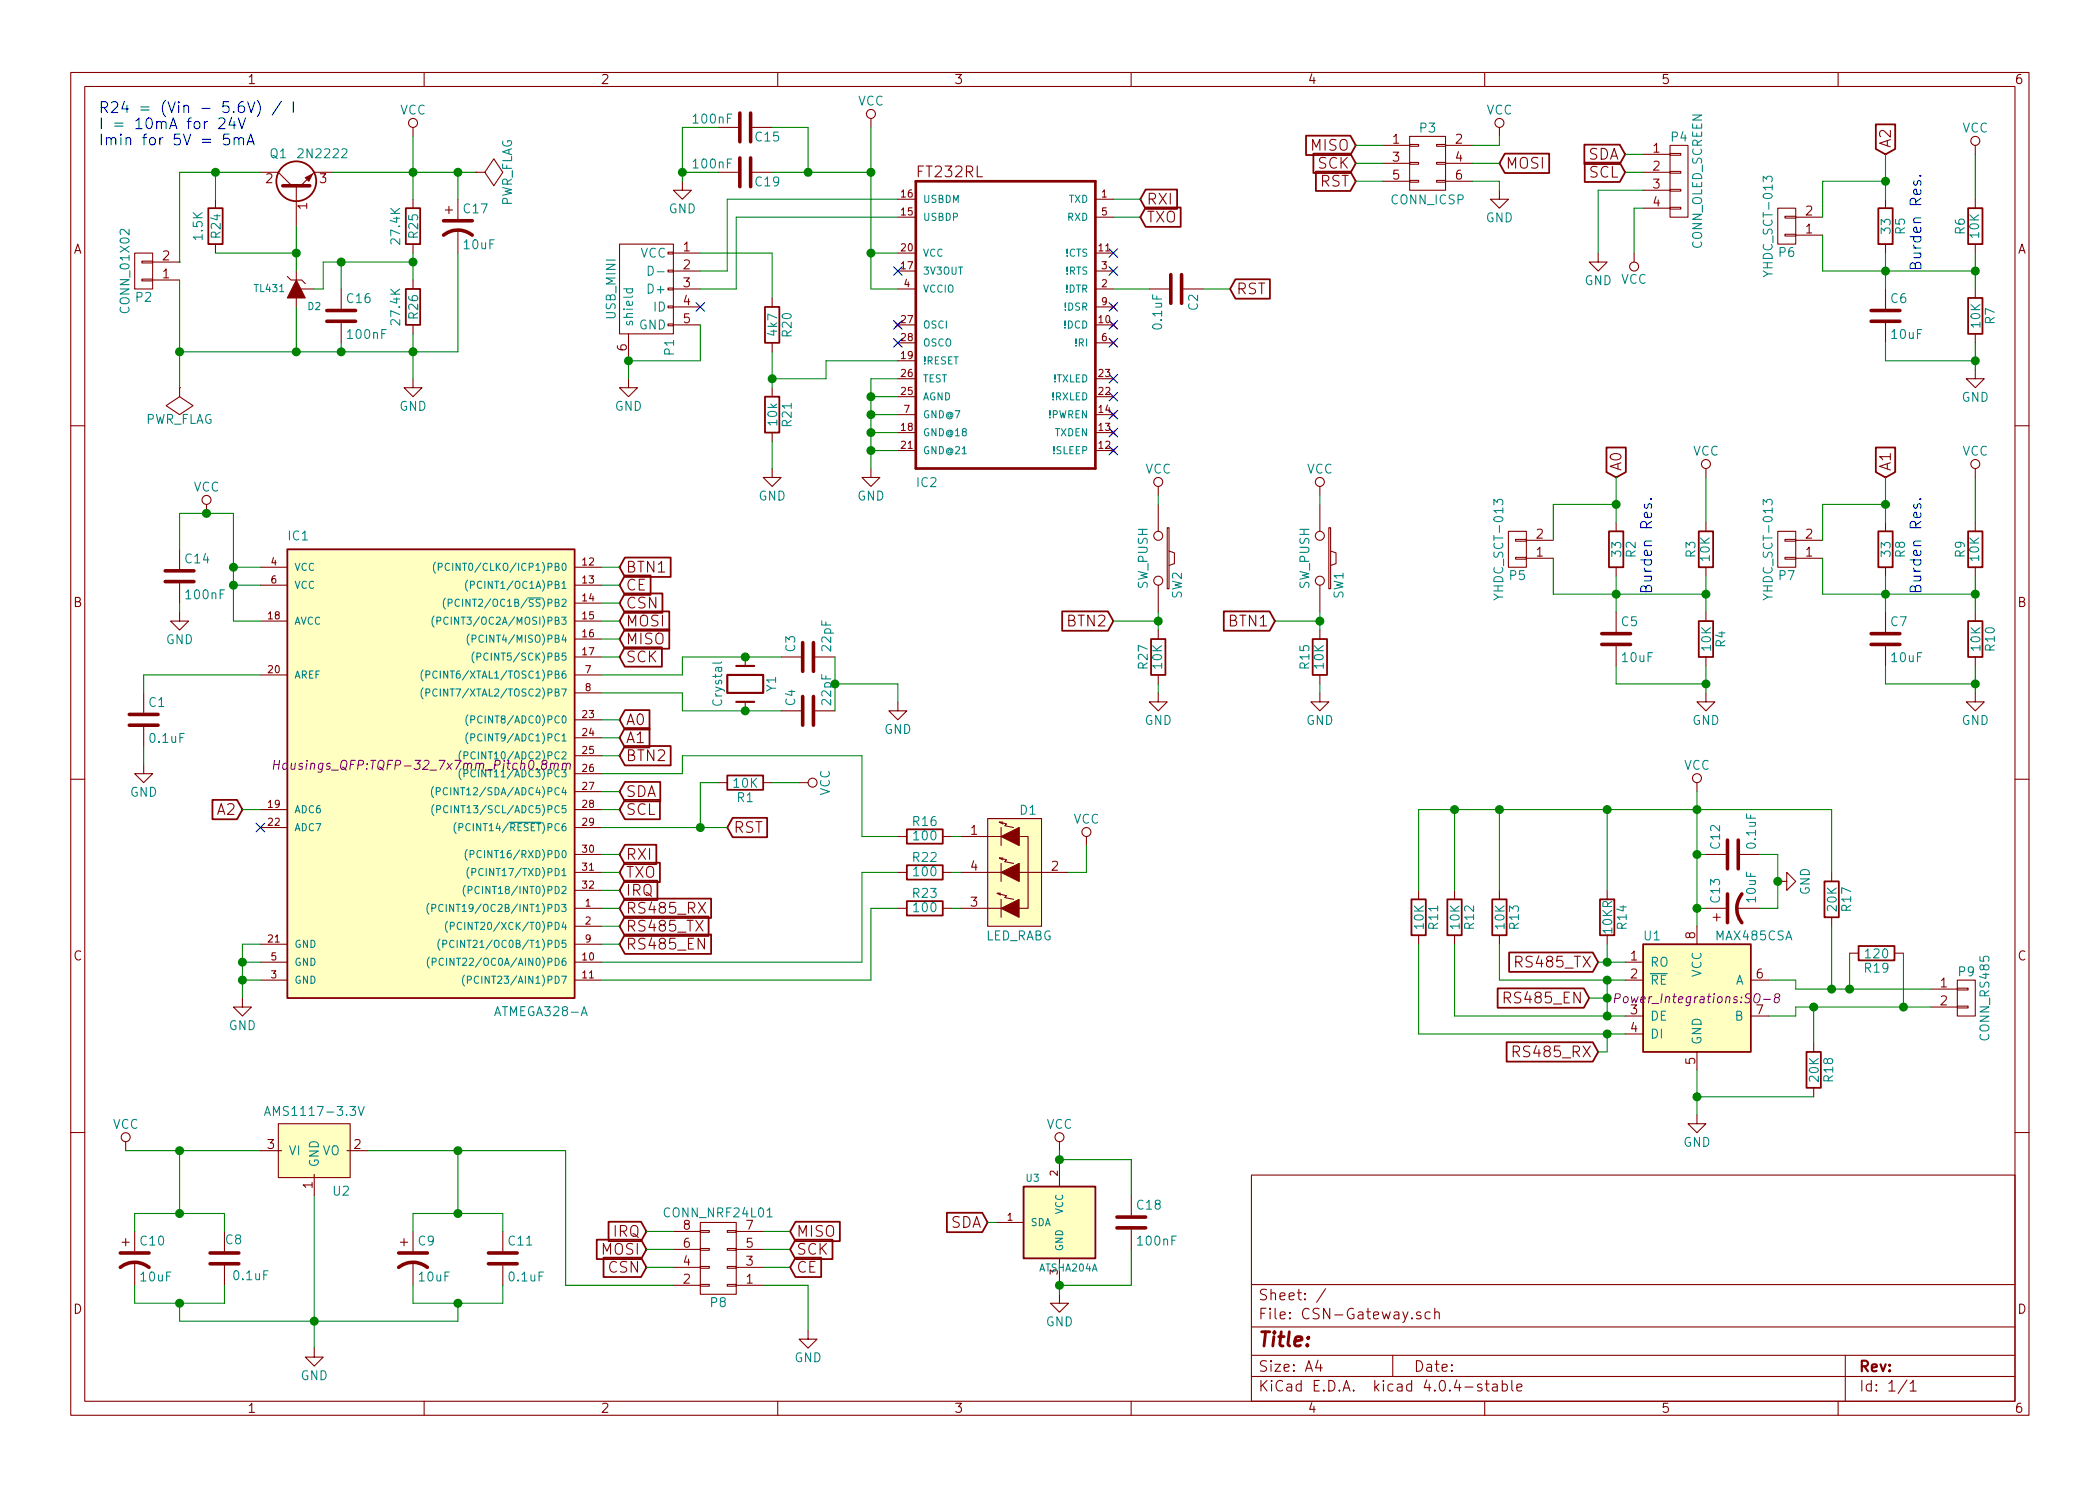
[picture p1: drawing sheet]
EESchema Schematic File Version 2
LIBS:power
LIBS:device
LIBS:transistors
LIBS:conn
LIBS:linear
LIBS:regul
LIBS:74xx
LIBS:cmos4000
LIBS:adc-dac
LIBS:memory
LIBS:xilinx
LIBS:microcontrollers
LIBS:dsp
LIBS:microchip
LIBS:analog_switches
LIBS:motorola
LIBS:texas
LIBS:intel
LIBS:audio
LIBS:interface
LIBS:digital-audio
LIBS:philips
LIBS:display
LIBS:cypress
LIBS:siliconi
LIBS:opto
LIBS:atmel
LIBS:contrib
LIBS:valves
LIBS:AMS1117-3.3
LIBS:FT232RL
LIBS:w_analog
LIBS:mysensors_arduino
LIBS:mysensors_connectors
LIBS:mysensors_logic
LIBS:mysensors_mcu
LIBS:mysensors_memories
LIBS:mysensors_network
LIBS:mysensors_radios
LIBS:mysensors_regulators
LIBS:mysensors_security
LIBS:mysensors_sensors
LIBS:CSN-Gateway-cache
EELAYER 25 0
EELAYER END
$Descr A4 11693 8268
encoding utf-8
Sheet 1 1
Title ""
Date ""
Rev ""
Comp ""
Comment1 ""
Comment2 ""
Comment3 ""
Comment4 ""
$EndDescr
$Comp
L ATMEGA328-A IC1
U 1 1
P 2350 4250
F 0 "IC1" H 1600 5500 50  0000 L BNN
F 1 "ATMEGA328-A" H 2750 2850 50  0000 L BNN
F 2 "Housings_QFP:TQFP-32_7x7mm_Pitch0.8mm" H 2350 4250 50  0000 C CIN
F 3 "" H 2350 4250 50  0000 C CNN
	1    2350 4250
	1    0    0    -1  
$EndComp
$Comp
L GND #PWR01
U 1 1
P 1350 5550
F 0 "#PWR01" H 1350 5300 50  0001 C CNN
F 1 "GND" H 1350 5400 50  0000 C CNN
F 2 "" H 1350 5550 50  0000 C CNN
F 3 "" H 1350 5550 50  0000 C CNN
	1    1350 5550
	1    0    0    -1  
$EndComp
$Comp
L C C1
U 1 1
P 800 4000
F 0 "C1" H 825 4100 50  0000 L CNN
F 1 "0.1uF" H 825 3900 50  0000 L CNN
F 2 "Capacitors_SMD:C_1206_HandSoldering" H 838 3850 50  0001 C CNN
F 3 "" H 800 4000 50  0000 C CNN
	1    800  4000
	1    0    0    -1  
$EndComp
$Comp
L GND #PWR02
U 1 1
P 5000 3900
F 0 "#PWR02" H 5000 3650 50  0001 C CNN
F 1 "GND" H 5000 3750 50  0000 C CNN
F 2 "" H 5000 3900 50  0000 C CNN
F 3 "" H 5000 3900 50  0000 C CNN
	1    5000 3900
	1    0    0    -1  
$EndComp
$Comp
L Crystal Y1
U 1 1
P 4150 3800
F 0 "Y1" H 4150 3950 50  0000 C CNN
F 1 "Crystal" H 4150 3650 50  0000 C CNN
F 2 "" H 4150 3800 50  0001 C CNN
F 3 "" H 4150 3800 50  0000 C CNN
	1    4150 3800
	0    1    1    0   
$EndComp
$Comp
L C C4
U 1 1
P 4500 3950
F 0 "C4" H 4525 4050 50  0000 L CNN
F 1 "22pF" H 4525 3850 50  0000 L CNN
F 2 "Capacitors_SMD:C_1206_HandSoldering" H 4538 3800 50  0001 C CNN
F 3 "" H 4500 3950 50  0000 C CNN
	1    4500 3950
	0    -1   -1   0   
$EndComp
$Comp
L C C3
U 1 1
P 4500 3650
F 0 "C3" H 4525 3750 50  0000 L CNN
F 1 "22pF" H 4525 3550 50  0000 L CNN
F 2 "Capacitors_SMD:C_1206_HandSoldering" H 4538 3500 50  0001 C CNN
F 3 "" H 4500 3650 50  0000 C CNN
	1    4500 3650
	0    -1   -1   0   
$EndComp
$Comp
L GND #PWR03
U 1 1
P 800 4250
F 0 "#PWR03" H 800 4000 50  0001 C CNN
F 1 "GND" H 800 4100 50  0000 C CNN
F 2 "" H 800 4250 50  0000 C CNN
F 3 "" H 800 4250 50  0000 C CNN
	1    800  4250
	1    0    0    -1  
$EndComp
$Comp
L VCC #PWR04
U 1 1
P 1150 2850
F 0 "#PWR04" H 1150 2700 50  0001 C CNN
F 1 "VCC" H 1150 3000 50  0000 C CNN
F 2 "" H 1150 2850 50  0000 C CNN
F 3 "" H 1150 2850 50  0000 C CNN
	1    1150 2850
	1    0    0    -1  
$EndComp
$Comp
L R R1
U 1 1
P 4150 4350
F 0 "R1" V 4230 4350 50  0000 C CNN
F 1 "10K" V 4150 4350 50  0000 C CNN
F 2 "Resistors_SMD:R_1206_HandSoldering" V 4080 4350 50  0001 C CNN
F 3 "" H 4150 4350 50  0000 C CNN
	1    4150 4350
	0    1    1    0   
$EndComp
$Comp
L VCC #PWR05
U 1 1
P 4450 4350
F 0 "#PWR05" H 4450 4200 50  0001 C CNN
F 1 "VCC" H 4450 4500 50  0000 C CNN
F 2 "" H 4450 4350 50  0000 C CNN
F 3 "" H 4450 4350 50  0000 C CNN
	1    4450 4350
	0    1    1    0   
$EndComp
Text GLabel 3450 4750 2    60   Input ~ 0
RXI
Text GLabel 3450 4850 2    60   Input ~ 0
TXO
$Comp
L PWR_FLAG #FLG06
U 1 1
P 2650 950
F 0 "#FLG06" H 2650 1045 50  0001 C CNN
F 1 "PWR_FLAG" H 2650 1130 50  0000 C CNN
F 2 "" H 2650 950 50  0000 C CNN
F 3 "" H 2650 950 50  0000 C CNN
	1    2650 950 
	0    1    1    0   
$EndComp
$Comp
L VCC #PWR07
U 1 1
P 2300 750
F 0 "#PWR07" H 2300 600 50  0001 C CNN
F 1 "VCC" H 2300 900 50  0000 C CNN
F 2 "" H 2300 750 50  0000 C CNN
F 3 "" H 2300 750 50  0000 C CNN
	1    2300 750 
	1    0    0    -1  
$EndComp
$Comp
L PWR_FLAG #FLG08
U 1 1
P 1000 2150
F 0 "#FLG08" H 1000 2245 50  0001 C CNN
F 1 "PWR_FLAG" H 1000 2330 50  0000 C CNN
F 2 "" H 1000 2150 50  0000 C CNN
F 3 "" H 1000 2150 50  0000 C CNN
	1    1000 2150
	-1   0    0    1   
$EndComp
$Comp
L GND #PWR09
U 1 1
P 2300 2100
F 0 "#PWR09" H 2300 1850 50  0001 C CNN
F 1 "GND" H 2300 1950 50  0000 C CNN
F 2 "" H 2300 2100 50  0000 C CNN
F 3 "" H 2300 2100 50  0000 C CNN
	1    2300 2100
	1    0    0    -1  
$EndComp
$Comp
L CONN_01X02 P2
U 1 1
P 800 1500
F 0 "P2" H 800 1650 50  0000 C CNN
F 1 "CONN_01X02" V 900 1500 50  0000 C CNN
F 2 "" H 800 1500 50  0001 C CNN
F 3 "" H 800 1500 50  0000 C CNN
	1    800  1500
	-1   0    0    1   
$EndComp
$Comp
L CONN_02X03 P3
U 1 1
P 7950 900
F 0 "P3" H 7950 1100 50  0000 C CNN
F 1 "CONN_ICSP" H 7950 700 50  0000 C CNN
F 2 "" H 7950 -300 50  0001 C CNN
F 3 "" H 7950 -300 50  0000 C CNN
	1    7950 900 
	1    0    0    -1  
$EndComp
Text GLabel 7550 800  0    60   Input ~ 0
MISO
Text GLabel 7550 900  0    60   Input ~ 0
SCK
Text GLabel 7550 1000 0    60   Input ~ 0
RST
Text GLabel 8350 900  2    60   Input ~ 0
MOSI
$Comp
L GND #PWR010
U 1 1
P 8350 1050
F 0 "#PWR010" H 8350 800 50  0001 C CNN
F 1 "GND" H 8350 900 50  0000 C CNN
F 2 "" H 8350 1050 50  0000 C CNN
F 3 "" H 8350 1050 50  0000 C CNN
	1    8350 1050
	1    0    0    -1  
$EndComp
$Comp
L VCC #PWR011
U 1 1
P 8350 750
F 0 "#PWR011" H 8350 600 50  0001 C CNN
F 1 "VCC" H 8350 900 50  0000 C CNN
F 2 "" H 8350 750 50  0000 C CNN
F 3 "" H 8350 750 50  0000 C CNN
	1    8350 750 
	1    0    0    -1  
$EndComp
Text GLabel 4050 4600 2    60   Input ~ 0
RST
Text GLabel 3450 3450 2    60   Input ~ 0
MOSI
Text GLabel 3450 3550 2    60   Input ~ 0
MISO
Text GLabel 3450 3650 2    60   Input ~ 0
SCK
$Comp
L CONN_01X04 P4
U 1 1
P 9350 1000
F 0 "P4" H 9350 1250 50  0000 C CNN
F 1 "CONN_OLED_SCREEN" V 9450 1000 50  0000 C CNN
F 2 "" H 9350 1000 50  0001 C CNN
F 3 "" H 9350 1000 50  0000 C CNN
	1    9350 1000
	1    0    0    -1  
$EndComp
$Comp
L GND #PWR012
U 1 1
P 8900 1400
F 0 "#PWR012" H 8900 1150 50  0001 C CNN
F 1 "GND" H 8900 1250 50  0000 C CNN
F 2 "" H 8900 1400 50  0000 C CNN
F 3 "" H 8900 1400 50  0000 C CNN
	1    8900 1400
	1    0    0    -1  
$EndComp
$Comp
L VCC #PWR013
U 1 1
P 9100 1400
F 0 "#PWR013" H 9100 1250 50  0001 C CNN
F 1 "VCC" H 9100 1550 50  0000 C CNN
F 2 "" H 9100 1400 50  0000 C CNN
F 3 "" H 9100 1400 50  0000 C CNN
	1    9100 1400
	-1   0    0    1   
$EndComp
Text GLabel 9050 950  0    60   Input ~ 0
SCL
Text GLabel 9050 850  0    60   Input ~ 0
SDA
Text GLabel 3450 4400 2    60   Input ~ 0
SDA
Text GLabel 3450 4500 2    60   Input ~ 0
SCL
Text GLabel 3450 4000 2    60   Input ~ 0
A0
Text GLabel 3450 4100 2    60   Input ~ 0
A1
NoConn ~ 1450 4600
Text GLabel 3450 4200 2    60   Input ~ 0
BTN2
$Comp
L R R3
U 1 1
P 9500 3050
F 0 "R3" V 9580 3050 50  0000 C CNN
F 1 "10K" V 9500 3050 50  0000 C CNN
F 2 "Resistors_SMD:R_1206_HandSoldering" V 9430 3050 50  0001 C CNN
F 3 "" H 9500 3050 50  0000 C CNN
	1    9500 3050
	-1   0    0    1   
$EndComp
$Comp
L R R4
U 1 1
P 9500 3550
F 0 "R4" V 9580 3550 50  0000 C CNN
F 1 "10K" V 9500 3550 50  0000 C CNN
F 2 "Resistors_SMD:R_1206_HandSoldering" V 9430 3550 50  0001 C CNN
F 3 "" H 9500 3550 50  0000 C CNN
	1    9500 3550
	1    0    0    -1  
$EndComp
$Comp
L R R2
U 1 1
P 9000 3050
F 0 "R2" V 9080 3050 50  0000 C CNN
F 1 "33" V 9000 3050 50  0000 C CNN
F 2 "Resistors_SMD:R_1206_HandSoldering" V 8930 3050 50  0001 C CNN
F 3 "" H 9000 3050 50  0000 C CNN
	1    9000 3050
	1    0    0    -1  
$EndComp
$Comp
L C C5
U 1 1
P 9000 3550
F 0 "C5" H 9025 3650 50  0000 L CNN
F 1 "10uF" H 9025 3450 50  0000 L CNN
F 2 "Capacitors_SMD:C_1206_HandSoldering" H 9038 3400 50  0001 C CNN
F 3 "" H 9000 3550 50  0000 C CNN
	1    9000 3550
	1    0    0    -1  
$EndComp
$Comp
L VCC #PWR014
U 1 1
P 9500 2650
F 0 "#PWR014" H 9500 2500 50  0001 C CNN
F 1 "VCC" H 9500 2800 50  0000 C CNN
F 2 "" H 9500 2650 50  0000 C CNN
F 3 "" H 9500 2650 50  0000 C CNN
	1    9500 2650
	1    0    0    -1  
$EndComp
$Comp
L GND #PWR015
U 1 1
P 9500 3850
F 0 "#PWR015" H 9500 3600 50  0001 C CNN
F 1 "GND" H 9500 3700 50  0000 C CNN
F 2 "" H 9500 3850 50  0000 C CNN
F 3 "" H 9500 3850 50  0000 C CNN
	1    9500 3850
	1    0    0    -1  
$EndComp
$Comp
L CONN_01X02 P5
U 1 1
P 8450 3050
F 0 "P5" H 8450 3200 50  0000 C CNN
F 1 "YHDC_SCT-013" V 8550 3050 50  0000 C CNN
F 2 "" H 8450 3050 50  0001 C CNN
F 3 "" H 8450 3050 50  0000 C CNN
	1    8450 3050
	-1   0    0    1   
$EndComp
Text GLabel 9000 2650 1    60   Input ~ 0
A0
Text Notes 9200 3300 1    60   ~ 0
Burden Res.
$Comp
L R R9
U 1 1
P 11000 3050
F 0 "R9" V 11080 3050 50  0000 C CNN
F 1 "10K" V 11000 3050 50  0000 C CNN
F 2 "Resistors_SMD:R_1206_HandSoldering" V 10930 3050 50  0001 C CNN
F 3 "" H 11000 3050 50  0000 C CNN
	1    11000 3050
	-1   0    0    1   
$EndComp
$Comp
L R R10
U 1 1
P 11000 3550
F 0 "R10" V 11080 3550 50  0000 C CNN
F 1 "10K" V 11000 3550 50  0000 C CNN
F 2 "Resistors_SMD:R_1206_HandSoldering" V 10930 3550 50  0001 C CNN
F 3 "" H 11000 3550 50  0000 C CNN
	1    11000 3550
	1    0    0    -1  
$EndComp
$Comp
L R R8
U 1 1
P 10500 3050
F 0 "R8" V 10580 3050 50  0000 C CNN
F 1 "33" V 10500 3050 50  0000 C CNN
F 2 "Resistors_SMD:R_1206_HandSoldering" V 10430 3050 50  0001 C CNN
F 3 "" H 10500 3050 50  0000 C CNN
	1    10500 3050
	1    0    0    -1  
$EndComp
$Comp
L C C7
U 1 1
P 10500 3550
F 0 "C7" H 10525 3650 50  0000 L CNN
F 1 "10uF" H 10525 3450 50  0000 L CNN
F 2 "Capacitors_SMD:C_1206_HandSoldering" H 10538 3400 50  0001 C CNN
F 3 "" H 10500 3550 50  0000 C CNN
	1    10500 3550
	1    0    0    -1  
$EndComp
$Comp
L VCC #PWR016
U 1 1
P 11000 2650
F 0 "#PWR016" H 11000 2500 50  0001 C CNN
F 1 "VCC" H 11000 2800 50  0000 C CNN
F 2 "" H 11000 2650 50  0000 C CNN
F 3 "" H 11000 2650 50  0000 C CNN
	1    11000 2650
	1    0    0    -1  
$EndComp
$Comp
L GND #PWR017
U 1 1
P 11000 3850
F 0 "#PWR017" H 11000 3600 50  0001 C CNN
F 1 "GND" H 11000 3700 50  0000 C CNN
F 2 "" H 11000 3850 50  0000 C CNN
F 3 "" H 11000 3850 50  0000 C CNN
	1    11000 3850
	1    0    0    -1  
$EndComp
$Comp
L CONN_01X02 P7
U 1 1
P 9950 3050
F 0 "P7" H 9950 3200 50  0000 C CNN
F 1 "YHDC_SCT-013" V 10050 3050 50  0000 C CNN
F 2 "" H 9950 3050 50  0001 C CNN
F 3 "" H 9950 3050 50  0000 C CNN
	1    9950 3050
	-1   0    0    1   
$EndComp
Text GLabel 10500 2650 1    60   Input ~ 0
A1
Text Notes 10700 3300 1    60   ~ 0
Burden Res.
$Comp
L R R6
U 1 1
P 11000 1250
F 0 "R6" V 11080 1250 50  0000 C CNN
F 1 "10K" V 11000 1250 50  0000 C CNN
F 2 "Resistors_SMD:R_1206_HandSoldering" V 10930 1250 50  0001 C CNN
F 3 "" H 11000 1250 50  0000 C CNN
	1    11000 1250
	-1   0    0    1   
$EndComp
$Comp
L R R7
U 1 1
P 11000 1750
F 0 "R7" V 11080 1750 50  0000 C CNN
F 1 "10K" V 11000 1750 50  0000 C CNN
F 2 "Resistors_SMD:R_1206_HandSoldering" V 10930 1750 50  0001 C CNN
F 3 "" H 11000 1750 50  0000 C CNN
	1    11000 1750
	1    0    0    -1  
$EndComp
$Comp
L R R5
U 1 1
P 10500 1250
F 0 "R5" V 10580 1250 50  0000 C CNN
F 1 "33" V 10500 1250 50  0000 C CNN
F 2 "Resistors_SMD:R_1206_HandSoldering" V 10430 1250 50  0001 C CNN
F 3 "" H 10500 1250 50  0000 C CNN
	1    10500 1250
	1    0    0    -1  
$EndComp
$Comp
L C C6
U 1 1
P 10500 1750
F 0 "C6" H 10525 1850 50  0000 L CNN
F 1 "10uF" H 10525 1650 50  0000 L CNN
F 2 "Capacitors_SMD:C_1206_HandSoldering" H 10538 1600 50  0001 C CNN
F 3 "" H 10500 1750 50  0000 C CNN
	1    10500 1750
	1    0    0    -1  
$EndComp
$Comp
L VCC #PWR018
U 1 1
P 11000 850
F 0 "#PWR018" H 11000 700 50  0001 C CNN
F 1 "VCC" H 11000 1000 50  0000 C CNN
F 2 "" H 11000 850 50  0000 C CNN
F 3 "" H 11000 850 50  0000 C CNN
	1    11000 850 
	1    0    0    -1  
$EndComp
$Comp
L GND #PWR019
U 1 1
P 11000 2050
F 0 "#PWR019" H 11000 1800 50  0001 C CNN
F 1 "GND" H 11000 1900 50  0000 C CNN
F 2 "" H 11000 2050 50  0000 C CNN
F 3 "" H 11000 2050 50  0000 C CNN
	1    11000 2050
	1    0    0    -1  
$EndComp
$Comp
L CONN_01X02 P6
U 1 1
P 9950 1250
F 0 "P6" H 9950 1400 50  0000 C CNN
F 1 "YHDC_SCT-013" V 10050 1250 50  0000 C CNN
F 2 "" H 9950 1250 50  0001 C CNN
F 3 "" H 9950 1250 50  0000 C CNN
	1    9950 1250
	-1   0    0    1   
$EndComp
Text GLabel 10500 850  1    60   Input ~ 0
A2
Text Notes 10700 1500 1    60   ~ 0
Burden Res.
$Comp
L SP3485CN U1
U 1 1
P 9450 5550
F 0 "U1" H 9150 5900 50  0000 L CNN
F 1 "MAX485CSA" H 9550 5900 50  0000 L CNN
F 2 "Power_Integrations:SO-8" H 9450 5550 50  0000 C CIN
F 3 "" H 9450 5550 50  0000 C CNN
	1    9450 5550
	1    0    0    -1  
$EndComp
$Comp
L GND #PWR020
U 1 1
P 9450 6200
F 0 "#PWR020" H 9450 5950 50  0001 C CNN
F 1 "GND" H 9450 6050 50  0000 C CNN
F 2 "" H 9450 6200 50  0000 C CNN
F 3 "" H 9450 6200 50  0000 C CNN
	1    9450 6200
	1    0    0    -1  
$EndComp
$Comp
L VCC #PWR021
U 1 1
P 9450 4400
F 0 "#PWR021" H 9450 4250 50  0001 C CNN
F 1 "VCC" H 9450 4550 50  0000 C CNN
F 2 "" H 9450 4400 50  0000 C CNN
F 3 "" H 9450 4400 50  0000 C CNN
	1    9450 4400
	1    0    0    -1  
$EndComp
$Comp
L CONN_01X02 P9
U 1 1
P 10950 5550
F 0 "P9" H 10950 5700 50  0000 C CNN
F 1 "CONN_RS485" V 11050 5550 50  0000 C CNN
F 2 "" H 10950 5550 50  0001 C CNN
F 3 "" H 10950 5550 50  0000 C CNN
	1    10950 5550
	1    0    0    -1  
$EndComp
$Comp
L R R11
U 1 1
P 7900 5100
F 0 "R11" V 7980 5100 50  0000 C CNN
F 1 "10K" V 7900 5100 50  0000 C CNN
F 2 "Resistors_SMD:R_1206_HandSoldering" V 7830 5100 50  0001 C CNN
F 3 "" H 7900 5100 50  0000 C CNN
	1    7900 5100
	1    0    0    -1  
$EndComp
$Comp
L R R12
U 1 1
P 8100 5100
F 0 "R12" V 8180 5100 50  0000 C CNN
F 1 "10K" V 8100 5100 50  0000 C CNN
F 2 "Resistors_SMD:R_1206_HandSoldering" V 8030 5100 50  0001 C CNN
F 3 "" H 8100 5100 50  0000 C CNN
	1    8100 5100
	1    0    0    -1  
$EndComp
$Comp
L R R13
U 1 1
P 8350 5100
F 0 "R13" V 8430 5100 50  0000 C CNN
F 1 "10K" V 8350 5100 50  0000 C CNN
F 2 "Resistors_SMD:R_1206_HandSoldering" V 8280 5100 50  0001 C CNN
F 3 "" H 8350 5100 50  0000 C CNN
	1    8350 5100
	1    0    0    -1  
$EndComp
$Comp
L R R14
U 1 1
P 8950 5100
F 0 "R14" V 9030 5100 50  0000 C CNN
F 1 "10KR" V 8950 5100 50  0000 C CNN
F 2 "Resistors_SMD:R_1206_HandSoldering" V 8880 5100 50  0001 C CNN
F 3 "" H 8950 5100 50  0000 C CNN
	1    8950 5100
	1    0    0    -1  
$EndComp
Text GLabel 8850 5550 0    60   Input ~ 0
RS485_EN
Text GLabel 8900 5350 0    60   Input ~ 0
RS485_TX
Text GLabel 8900 5850 0    60   Input ~ 0
RS485_RX
Text GLabel 3450 5150 2    60   Input ~ 0
RS485_TX
Text GLabel 3450 5050 2    60   Input ~ 0
RS485_RX
$Comp
L CONN_02X04 P8
U 1 1
P 4000 7000
F 0 "P8" H 4000 7250 50  0000 C CNN
F 1 "CONN_NRF24L01" H 4000 6750 50  0000 C CNN
F 2 "" H 4000 5800 50  0001 C CNN
F 3 "" H 4000 5800 50  0000 C CNN
	1    4000 7000
	-1   0    0    1   
$EndComp
$Comp
L VCC #PWR022
U 1 1
P 700 6400
F 0 "#PWR022" H 700 6250 50  0001 C CNN
F 1 "VCC" H 700 6550 50  0000 C CNN
F 2 "" H 700 6400 50  0000 C CNN
F 3 "" H 700 6400 50  0000 C CNN
	1    700  6400
	1    0    0    -1  
$EndComp
$Comp
L GND #PWR023
U 1 1
P 4500 7400
F 0 "#PWR023" H 4500 7150 50  0001 C CNN
F 1 "GND" H 4500 7250 50  0000 C CNN
F 2 "" H 4500 7400 50  0000 C CNN
F 3 "" H 4500 7400 50  0000 C CNN
	1    4500 7400
	1    0    0    -1  
$EndComp
Text GLabel 3600 6850 0    60   Input ~ 0
IRQ
Text GLabel 3600 6950 0    60   Input ~ 0
MOSI
Text GLabel 3600 7050 0    60   Input ~ 0
CSN
Text GLabel 4400 6850 2    60   Input ~ 0
MISO
Text GLabel 4400 6950 2    60   Input ~ 0
SCK
Text GLabel 4400 7050 2    60   Input ~ 0
CE
Text GLabel 3450 3350 2    60   Input ~ 0
CSN
Text GLabel 3450 3250 2    60   Input ~ 0
CE
Text GLabel 3450 4950 2    60   Input ~ 0
IRQ
Text GLabel 3450 5250 2    60   Input ~ 0
RS485_EN
$Comp
L SW_PUSH SW1
U 1 1
P 7350 3100
F 0 "SW1" H 7500 3210 50  0000 C CNN
F 1 "SW_PUSH" H 7350 3020 50  0000 C CNN
F 2 "" H 7350 3100 50  0001 C CNN
F 3 "" H 7350 3100 50  0000 C CNN
	1    7350 3100
	0    1    1    0   
$EndComp
$Comp
L GND #PWR024
U 1 1
P 7350 3850
F 0 "#PWR024" H 7350 3600 50  0001 C CNN
F 1 "GND" H 7350 3700 50  0000 C CNN
F 2 "" H 7350 3850 50  0000 C CNN
F 3 "" H 7350 3850 50  0000 C CNN
	1    7350 3850
	1    0    0    -1  
$EndComp
$Comp
L VCC #PWR025
U 1 1
P 7350 2750
F 0 "#PWR025" H 7350 2600 50  0001 C CNN
F 1 "VCC" H 7350 2900 50  0000 C CNN
F 2 "" H 7350 2750 50  0000 C CNN
F 3 "" H 7350 2750 50  0000 C CNN
	1    7350 2750
	1    0    0    -1  
$EndComp
$Comp
L R R15
U 1 1
P 7350 3650
F 0 "R15" V 7430 3650 50  0000 C CNN
F 1 "10K" V 7350 3650 50  0000 C CNN
F 2 "Resistors_SMD:R_1206_HandSoldering" V 7280 3650 50  0001 C CNN
F 3 "" H 7350 3650 50  0000 C CNN
	1    7350 3650
	-1   0    0    1   
$EndComp
$Comp
L LED_RABG D1
U 1 1
P 5650 4850
F 0 "D1" H 5725 5200 50  0000 C CNN
F 1 "LED_RABG" H 5675 4500 50  0000 C CNN
F 2 "footprints:LED-0606" H 5600 4800 50  0001 C CNN
F 3 "" H 5600 4800 50  0000 C CNN
	1    5650 4850
	1    0    0    -1  
$EndComp
$Comp
L R R16
U 1 1
P 5150 4650
F 0 "R16" V 5230 4650 50  0000 C CNN
F 1 "100" V 5150 4650 50  0000 C CNN
F 2 "Resistors_SMD:R_1206_HandSoldering" V 5080 4650 50  0001 C CNN
F 3 "" H 5150 4650 50  0000 C CNN
	1    5150 4650
	0    -1   -1   0   
$EndComp
$Comp
L VCC #PWR026
U 1 1
P 6050 4700
F 0 "#PWR026" H 6050 4550 50  0001 C CNN
F 1 "VCC" H 6050 4850 50  0000 C CNN
F 2 "" H 6050 4700 50  0000 C CNN
F 3 "" H 6050 4700 50  0000 C CNN
	1    6050 4700
	1    0    0    -1  
$EndComp
$Comp
L GND #PWR027
U 1 1
P 1750 7500
F 0 "#PWR027" H 1750 7250 50  0001 C CNN
F 1 "GND" H 1750 7350 50  0000 C CNN
F 2 "" H 1750 7500 50  0000 C CNN
F 3 "" H 1750 7500 50  0000 C CNN
	1    1750 7500
	1    0    0    -1  
$EndComp
$Comp
L C C8
U 1 1
P 1250 7000
F 0 "C8" H 1150 6900 50  0000 L CNN
F 1 "0.1uF" H 1000 7100 50  0000 L CNN
F 2 "Capacitors_SMD:C_1206_HandSoldering" H 1288 6850 50  0001 C CNN
F 3 "" H 1250 7000 50  0000 C CNN
	1    1250 7000
	-1   0    0    1   
$EndComp
$Comp
L CP1 C9
U 1 1
P 2300 7000
F 0 "C9" H 2325 7100 50  0000 L CNN
F 1 "10uF" H 2325 6900 50  0000 L CNN
F 2 "Capacitors_SMD:C_1206_HandSoldering" H 2338 6850 50  0001 C CNN
F 3 "" H 2300 7000 50  0000 C CNN
	1    2300 7000
	1    0    0    -1  
$EndComp
$Comp
L CP1 C10
U 1 1
P 750 7000
F 0 "C10" H 775 7100 50  0000 L CNN
F 1 "10uF" H 775 6900 50  0000 L CNN
F 2 "Capacitors_SMD:C_1206_HandSoldering" H 788 6850 50  0001 C CNN
F 3 "" H 750 7000 50  0000 C CNN
	1    750  7000
	1    0    0    -1  
$EndComp
$Comp
L C C11
U 1 1
P 2800 7000
F 0 "C11" H 2825 7100 50  0000 L CNN
F 1 "0.1uF" H 2825 6900 50  0000 L CNN
F 2 "Capacitors_SMD:C_1206_HandSoldering" H 2838 6850 50  0001 C CNN
F 3 "" H 2800 7000 50  0000 C CNN
	1    2800 7000
	1    0    0    -1  
$EndComp
$Comp
L R R17
U 1 1
P 10200 5000
F 0 "R17" V 10280 5000 50  0000 C CNN
F 1 "20K" V 10200 5000 50  0000 C CNN
F 2 "Resistors_SMD:R_1206_HandSoldering" V 10130 5000 50  0001 C CNN
F 3 "" H 10200 5000 50  0000 C CNN
	1    10200 5000
	1    0    0    -1  
$EndComp
$Comp
L R R18
U 1 1
P 10100 5950
F 0 "R18" V 10180 5950 50  0000 C CNN
F 1 "20K" V 10100 5950 50  0000 C CNN
F 2 "Resistors_SMD:R_1206_HandSoldering" V 10030 5950 50  0001 C CNN
F 3 "" H 10100 5950 50  0000 C CNN
	1    10100 5950
	1    0    0    -1  
$EndComp
$Comp
L R R19
U 1 1
P 10450 5300
F 0 "R19" V 10530 5300 50  0000 C CNN
F 1 "120" V 10450 5300 50  0000 C CNN
F 2 "Resistors_SMD:R_1206_HandSoldering" V 10380 5300 50  0001 C CNN
F 3 "" H 10450 5300 50  0000 C CNN
	1    10450 5300
	0    1    1    0   
$EndComp
$Comp
L C C12
U 1 1
P 9650 4750
F 0 "C12" H 9675 4850 50  0000 L CNN
F 1 "0.1uF" H 9675 4650 50  0000 L CNN
F 2 "Capacitors_SMD:C_1206_HandSoldering" H 9688 4600 50  0001 C CNN
F 3 "" H 9650 4750 50  0000 C CNN
	1    9650 4750
	0    -1   -1   0   
$EndComp
$Comp
L CP1 C13
U 1 1
P 9650 5050
F 0 "C13" H 9675 5150 50  0000 L CNN
F 1 "10uF" H 9675 4950 50  0000 L CNN
F 2 "Capacitors_SMD:C_1206_HandSoldering" H 9688 4900 50  0001 C CNN
F 3 "" H 9650 5050 50  0000 C CNN
	1    9650 5050
	0    -1   -1   0   
$EndComp
$Comp
L GND #PWR028
U 1 1
P 9900 4900
F 0 "#PWR028" H 9900 4650 50  0001 C CNN
F 1 "GND" H 9900 4750 50  0000 C CNN
F 2 "" H 9900 4900 50  0000 C CNN
F 3 "" H 9900 4900 50  0000 C CNN
	1    9900 4900
	0    -1   -1   0   
$EndComp
$Comp
L FT232RL IC2
U 1 1
P 5600 1800
F 0 "IC2" H 5100 925 50  0000 L CNN
F 1 "FT232RL" H 5600 1800 50  0001 L CNN
F 2 "Housings_SSOP:SSOP-28_5.3x10.2mm_Pitch0.65mm" H 5600 1800 50  0001 L CNN
F 3 "SSOP-28 FTDI" H 5600 1800 50  0001 L CNN
F 4 "FT232RL" H 5600 1800 50  0001 L CNN "MP"
F 5 "Good" H 5600 1800 50  0001 L CNN "Availability"
F 6 "FTDI" H 5600 1800 50  0001 L CNN "MF"
F 7 "3.63 USD" H 5600 1800 50  0001 L CNN "Price"
F 8 "Interface; USB-UART; Full Speed; SSOP28" H 5600 1800 50  0001 L CNN "Description"
	1    5600 1800
	1    0    0    -1  
$EndComp
$Comp
L GND #PWR029
U 1 1
P 3500 2100
F 0 "#PWR029" H 3500 1850 50  0001 C CNN
F 1 "GND" H 3500 1950 50  0000 C CNN
F 2 "" H 3500 2100 50  0000 C CNN
F 3 "" H 3500 2100 50  0000 C CNN
	1    3500 2100
	1    0    0    -1  
$EndComp
Text GLabel 6350 1100 2    60   Input ~ 0
RXI
Text GLabel 6350 1200 2    60   Input ~ 0
TXO
NoConn ~ 5000 1800
NoConn ~ 5000 1900
NoConn ~ 6200 2500
NoConn ~ 6200 2400
NoConn ~ 6200 2300
NoConn ~ 6200 2100
NoConn ~ 6200 2200
NoConn ~ 5000 1500
$Comp
L C C2
U 1 1
P 6550 1600
F 0 "C2" H 6575 1700 50  0000 L CNN
F 1 "0.1uF" H 6575 1500 50  0000 L CNN
F 2 "Capacitors_SMD:C_1206_HandSoldering" H 6588 1450 50  0001 C CNN
F 3 "" H 6550 1600 50  0000 C CNN
	1    6550 1600
	0    1    1    0   
$EndComp
Text GLabel 6850 1600 2    60   Input ~ 0
RST
$Comp
L GND #PWR030
U 1 1
P 4850 2600
F 0 "#PWR030" H 4850 2350 50  0001 C CNN
F 1 "GND" H 4850 2450 50  0000 C CNN
F 2 "" H 4850 2600 50  0000 C CNN
F 3 "" H 4850 2600 50  0000 C CNN
	1    4850 2600
	1    0    0    -1  
$EndComp
NoConn ~ 6200 1400
NoConn ~ 6200 1500
NoConn ~ 6200 1700
NoConn ~ 6200 1800
NoConn ~ 6200 1900
$Comp
L USB_OTG P1
U 1 1
P 3600 1600
F 0 "P1" H 3925 1475 50  0000 C CNN
F 1 "USB_MINI" H 3600 1800 50  0000 C CNN
F 2 "" V 3550 1500 50  0001 C CNN
F 3 "" V 3550 1500 50  0000 C CNN
	1    3600 1600
	0    -1   1    0   
$EndComp
$Comp
L R R20
U 1 1
P 4300 1800
F 0 "R20" V 4380 1800 50  0000 C CNN
F 1 "4k7" V 4300 1800 50  0000 C CNN
F 2 "Resistors_SMD:R_1206_HandSoldering" V 4230 1800 50  0001 C CNN
F 3 "" H 4300 1800 50  0000 C CNN
	1    4300 1800
	1    0    0    -1  
$EndComp
$Comp
L R R21
U 1 1
P 4300 2300
F 0 "R21" V 4380 2300 50  0000 C CNN
F 1 "10k" V 4300 2300 50  0000 C CNN
F 2 "Resistors_SMD:R_1206_HandSoldering" V 4230 2300 50  0001 C CNN
F 3 "" H 4300 2300 50  0000 C CNN
	1    4300 2300
	1    0    0    -1  
$EndComp
$Comp
L GND #PWR031
U 1 1
P 4300 2600
F 0 "#PWR031" H 4300 2350 50  0001 C CNN
F 1 "GND" H 4300 2450 50  0000 C CNN
F 2 "" H 4300 2600 50  0000 C CNN
F 3 "" H 4300 2600 50  0000 C CNN
	1    4300 2600
	1    0    0    -1  
$EndComp
NoConn ~ 3900 1700
$Comp
L C C14
U 1 1
P 1000 3200
F 0 "C14" H 1025 3300 50  0000 L CNN
F 1 "100nF" H 1025 3100 50  0000 L CNN
F 2 "Capacitors_SMD:C_1206_HandSoldering" H 1038 3050 50  0001 C CNN
F 3 "" H 1000 3200 50  0000 C CNN
	1    1000 3200
	1    0    0    -1  
$EndComp
$Comp
L C C15
U 1 1
P 4150 700
F 0 "C15" V 4200 750 50  0000 L CNN
F 1 "100nF" V 4100 400 50  0000 L CNN
F 2 "Capacitors_SMD:C_1206_HandSoldering" H 4188 550 50  0001 C CNN
F 3 "" H 4150 700 50  0000 C CNN
	1    4150 700 
	0    1    1    0   
$EndComp
Text GLabel 3450 3150 2    60   Input ~ 0
BTN1
Text GLabel 7100 3450 0    60   Input ~ 0
BTN1
$Comp
L R R22
U 1 1
P 5150 4850
F 0 "R22" V 5230 4850 50  0000 C CNN
F 1 "100" V 5150 4850 50  0000 C CNN
F 2 "Resistors_SMD:R_1206_HandSoldering" V 5080 4850 50  0001 C CNN
F 3 "" H 5150 4850 50  0000 C CNN
	1    5150 4850
	0    -1   -1   0   
$EndComp
$Comp
L R R23
U 1 1
P 5150 5050
F 0 "R23" V 5230 5050 50  0000 C CNN
F 1 "100" V 5150 5050 50  0000 C CNN
F 2 "Resistors_SMD:R_1206_HandSoldering" V 5080 5050 50  0001 C CNN
F 3 "" H 5150 5050 50  0000 C CNN
	1    5150 5050
	0    -1   -1   0   
$EndComp
Wire Wire Line
	1350 5450 1450 5450
Wire Wire Line
	1350 5250 1350 5550
Wire Wire Line
	1450 5350 1350 5350
Connection ~ 1350 5450
Wire Wire Line
	1450 5250 1350 5250
Connection ~ 1350 5350
Wire Wire Line
	1450 3750 800  3750
Wire Wire Line
	800  3750 800  3850
Wire Wire Line
	3800 3950 4350 3950
Wire Wire Line
	3800 3650 4350 3650
Connection ~ 4150 3950
Connection ~ 4150 3650
Wire Wire Line
	4650 3650 4650 3950
Wire Wire Line
	4650 3800 5000 3800
Connection ~ 4650 3800
Wire Wire Line
	3800 3750 3800 3650
Wire Wire Line
	3350 3750 3800 3750
Wire Wire Line
	3350 3850 3800 3850
Wire Wire Line
	3800 3850 3800 3950
Wire Wire Line
	5000 3800 5000 3900
Wire Wire Line
	800  4150 800  4250
Wire Wire Line
	1300 3450 1450 3450
Wire Wire Line
	1300 2850 1300 3450
Wire Wire Line
	1450 3250 1300 3250
Connection ~ 1300 3250
Wire Wire Line
	1450 3150 1300 3150
Connection ~ 1300 3150
Wire Wire Line
	3350 4600 4050 4600
Wire Wire Line
	3900 4600 3900 4350
Connection ~ 3900 4600
Wire Wire Line
	3450 4750 3350 4750
Wire Wire Line
	3450 4850 3350 4850
Wire Wire Line
	1000 1450 1000 1450
Wire Wire Line
	8200 800  8350 800 
Wire Wire Line
	8350 800  8350 750 
Wire Wire Line
	8200 900  8350 900 
Wire Wire Line
	8200 1000 8350 1000
Wire Wire Line
	8350 1000 8350 1050
Wire Wire Line
	7550 800  7700 800 
Wire Wire Line
	7700 900  7550 900 
Wire Wire Line
	7550 1000 7700 1000
Wire Wire Line
	3350 3450 3450 3450
Wire Wire Line
	3450 3550 3350 3550
Wire Wire Line
	3350 3650 3450 3650
Wire Wire Line
	9150 1150 9100 1150
Wire Wire Line
	9100 1150 9100 1400
Wire Wire Line
	8900 1400 8900 1050
Wire Wire Line
	8900 1050 9150 1050
Wire Wire Line
	9050 850  9150 850 
Wire Wire Line
	9150 950  9050 950 
Wire Wire Line
	3350 4400 3450 4400
Wire Wire Line
	3450 4500 3350 4500
Wire Wire Line
	3350 4000 3450 4000
Wire Wire Line
	3450 4100 3350 4100
Wire Wire Line
	3350 4200 3450 4200
Wire Wire Line
	9500 3200 9500 3400
Wire Wire Line
	9000 3800 9500 3800
Wire Wire Line
	9500 3700 9500 3850
Wire Wire Line
	9500 2650 9500 2900
Wire Wire Line
	9000 3700 9000 3800
Connection ~ 9500 3800
Wire Wire Line
	9000 3200 9000 3400
Wire Wire Line
	8650 3300 9500 3300
Connection ~ 9500 3300
Connection ~ 9000 3300
Wire Wire Line
	9000 2650 9000 2900
Wire Wire Line
	8650 3100 8650 3300
Wire Wire Line
	8650 3000 8650 2800
Wire Wire Line
	8650 2800 9000 2800
Connection ~ 9000 2800
Wire Wire Line
	11000 3200 11000 3400
Wire Wire Line
	10500 3800 11000 3800
Wire Wire Line
	11000 3700 11000 3850
Wire Wire Line
	11000 2650 11000 2900
Wire Wire Line
	10500 3700 10500 3800
Connection ~ 11000 3800
Wire Wire Line
	10500 3200 10500 3400
Wire Wire Line
	10150 3300 11000 3300
Connection ~ 11000 3300
Connection ~ 10500 3300
Wire Wire Line
	10500 2650 10500 2900
Wire Wire Line
	10150 3100 10150 3300
Wire Wire Line
	10150 3000 10150 2800
Wire Wire Line
	10150 2800 10500 2800
Connection ~ 10500 2800
Wire Wire Line
	11000 1400 11000 1600
Wire Wire Line
	10500 2000 11000 2000
Wire Wire Line
	11000 1900 11000 2050
Wire Wire Line
	11000 850  11000 1100
Wire Wire Line
	10500 1900 10500 2000
Connection ~ 11000 2000
Wire Wire Line
	10500 1400 10500 1600
Wire Wire Line
	10150 1500 11000 1500
Connection ~ 11000 1500
Connection ~ 10500 1500
Wire Wire Line
	10500 850  10500 1100
Wire Wire Line
	10150 1300 10150 1500
Wire Wire Line
	10150 1200 10150 1000
Wire Wire Line
	10150 1000 10500 1000
Connection ~ 10500 1000
Wire Wire Line
	9450 4400 9450 5150
Wire Wire Line
	9450 5950 9450 6200
Wire Wire Line
	10000 5500 10750 5500
Wire Wire Line
	10000 5500 10000 5450
Wire Wire Line
	10000 5450 9850 5450
Wire Wire Line
	9850 5650 10000 5650
Wire Wire Line
	10000 5650 10000 5600
Wire Wire Line
	10000 5600 10750 5600
Wire Wire Line
	7900 4500 10200 4500
Connection ~ 9450 4500
Wire Wire Line
	7900 4500 7900 4950
Wire Wire Line
	8100 4950 8100 4500
Connection ~ 8100 4500
Wire Wire Line
	8350 4950 8350 4500
Connection ~ 8350 4500
Wire Wire Line
	8950 4950 8950 4500
Connection ~ 8950 4500
Wire Wire Line
	8950 5250 8950 5350
Wire Wire Line
	8900 5350 9050 5350
Wire Wire Line
	8350 5250 8350 5450
Wire Wire Line
	8350 5450 9050 5450
Wire Wire Line
	8100 5250 8100 5650
Wire Wire Line
	8100 5650 9050 5650
Wire Wire Line
	7900 5250 7900 5750
Wire Wire Line
	7900 5750 9050 5750
Wire Wire Line
	8950 5450 8950 5650
Connection ~ 8950 5650
Connection ~ 8950 5450
Wire Wire Line
	8850 5550 8950 5550
Connection ~ 8950 5550
Connection ~ 8950 5350
Wire Wire Line
	8900 5850 8950 5850
Wire Wire Line
	8950 5850 8950 5750
Connection ~ 8950 5750
Wire Wire Line
	3450 4950 3350 4950
Wire Wire Line
	3450 5050 3350 5050
Wire Wire Line
	4250 7150 4500 7150
Wire Wire Line
	4500 7150 4500 7400
Wire Wire Line
	3150 7150 3750 7150
Wire Wire Line
	3600 6850 3750 6850
Wire Wire Line
	3600 6950 3750 6950
Wire Wire Line
	3600 7050 3750 7050
Wire Wire Line
	4250 6850 4400 6850
Wire Wire Line
	4400 6950 4250 6950
Wire Wire Line
	4250 7050 4400 7050
Wire Wire Line
	3450 3350 3350 3350
Wire Wire Line
	3350 3250 3450 3250
Wire Wire Line
	3350 5150 3450 5150
Wire Wire Line
	3350 5250 3450 5250
Wire Wire Line
	4300 4350 4450 4350
Wire Wire Line
	3900 4350 4000 4350
Wire Wire Line
	3350 4300 3800 4300
Wire Wire Line
	3800 4300 3800 4200
Wire Wire Line
	3800 4200 4800 4200
Wire Wire Line
	4800 4200 4800 4650
Wire Wire Line
	4800 4650 5000 4650
Wire Wire Line
	3350 5350 4800 5350
Wire Wire Line
	4800 5350 4800 4850
Wire Wire Line
	4800 4850 5000 4850
Wire Wire Line
	5000 5050 4850 5050
Wire Wire Line
	4850 5050 4850 5450
Wire Wire Line
	4850 5450 3350 5450
Wire Wire Line
	2050 6400 3150 6400
Wire Wire Line
	700  6400 1450 6400
Wire Wire Line
	1750 6650 1750 7500
Wire Wire Line
	2550 6400 2550 6750
Wire Wire Line
	2300 6750 2800 6750
Connection ~ 2550 6400
Wire Wire Line
	1000 6400 1000 6750
Wire Wire Line
	750  6750 1250 6750
Connection ~ 1000 6400
Wire Wire Line
	750  6850 750  6750
Connection ~ 1000 6750
Wire Wire Line
	1250 6750 1250 6850
Wire Wire Line
	750  7150 750  7250
Wire Wire Line
	750  7250 1250 7250
Wire Wire Line
	1250 7250 1250 7150
Wire Wire Line
	1000 7250 1000 7350
Wire Wire Line
	1000 7350 2550 7350
Connection ~ 1750 7350
Connection ~ 1000 7250
Wire Wire Line
	2300 6750 2300 6850
Wire Wire Line
	2800 6750 2800 6850
Connection ~ 2550 6750
Wire Wire Line
	2550 7350 2550 7250
Wire Wire Line
	2300 7250 2800 7250
Connection ~ 2550 7250
Wire Wire Line
	2800 7250 2800 7150
Wire Wire Line
	2300 7150 2300 7250
Wire Wire Line
	10100 5600 10100 5800
Connection ~ 10100 5600
Wire Wire Line
	10100 6100 9450 6100
Connection ~ 9450 6100
Wire Wire Line
	10200 5150 10200 5500
Connection ~ 10200 5500
Wire Wire Line
	10200 4500 10200 4850
Wire Wire Line
	10300 5300 10300 5500
Connection ~ 10300 5500
Wire Wire Line
	10600 5300 10600 5600
Connection ~ 10600 5600
Wire Wire Line
	9800 4750 9900 4750
Wire Wire Line
	9900 4750 9900 5050
Wire Wire Line
	9900 5050 9800 5050
Connection ~ 9900 4900
Wire Wire Line
	9500 4750 9450 4750
Connection ~ 9450 4750
Wire Wire Line
	9450 5050 9500 5050
Connection ~ 9450 5050
Wire Wire Line
	3150 6400 3150 7150
Wire Wire Line
	6200 1100 6350 1100
Wire Wire Line
	6350 1200 6200 1200
Wire Wire Line
	6200 1600 6400 1600
Wire Wire Line
	6700 1600 6850 1600
Wire Wire Line
	5000 2200 4850 2200
Wire Wire Line
	4850 2100 4850 2600
Wire Wire Line
	5000 2300 4850 2300
Connection ~ 4850 2300
Wire Wire Line
	5000 2400 4850 2400
Connection ~ 4850 2400
Wire Wire Line
	5000 2500 4850 2500
Connection ~ 4850 2500
Wire Wire Line
	4300 1950 4300 2150
Wire Wire Line
	4300 2450 4300 2600
Wire Wire Line
	3900 1500 4050 1500
Wire Wire Line
	4050 1500 4050 1100
Wire Wire Line
	4050 1100 5000 1100
Wire Wire Line
	3900 1600 4100 1600
Wire Wire Line
	4100 1600 4100 1200
Wire Wire Line
	4100 1200 5000 1200
Wire Wire Line
	7350 3850 7350 3800
Wire Wire Line
	7350 3400 7350 3500
Wire Wire Line
	7350 2800 7350 2750
Wire Wire Line
	7100 3450 7350 3450
Connection ~ 7350 3450
Wire Wire Line
	3350 3150 3450 3150
Wire Wire Line
	5300 4650 5350 4650
Wire Wire Line
	5300 4850 5350 4850
Wire Wire Line
	5300 5050 5350 5050
Wire Wire Line
	1000 2850 1300 2850
Wire Wire Line
	1000 2850 1000 3050
Connection ~ 1150 2850
$Comp
L GND #PWR032
U 1 1
P 1000 3400
F 0 "#PWR032" H 1000 3150 50  0001 C CNN
F 1 "GND" H 1000 3250 50  0000 C CNN
F 2 "" H 1000 3400 50  0000 C CNN
F 3 "" H 1000 3400 50  0000 C CNN
	1    1000 3400
	1    0    0    -1  
$EndComp
Wire Wire Line
	1000 3350 1000 3400
Wire Wire Line
	4300 1400 4300 1650
$Comp
L GND #PWR033
U 1 1
P 3800 1000
F 0 "#PWR033" H 3800 750 50  0001 C CNN
F 1 "GND" H 3800 850 50  0000 C CNN
F 2 "" H 3800 1000 50  0000 C CNN
F 3 "" H 3800 1000 50  0000 C CNN
	1    3800 1000
	1    0    0    -1  
$EndComp
Wire Wire Line
	4300 2100 4600 2100
Wire Wire Line
	4600 2100 4600 2000
Wire Wire Line
	4600 2000 5000 2000
Connection ~ 4300 2100
Wire Wire Line
	6050 4700 6050 4850
Wire Wire Line
	6050 4850 5950 4850
$Comp
L TL431 D2
U 1 1
P 1650 1600
F 0 "D2" V 1550 1500 40  0000 C CNN
F 1 "TL431" V 1650 1750 40  0000 C CNN
F 2 "TO_SOT_Packages_SMD:SOT-23" H 1650 1600 60  0001 C CNN
F 3 "" H 1650 1600 60  0000 C CNN
	1    1650 1600
	0    -1   -1   0   
$EndComp
$Comp
L R R25
U 1 1
P 2300 1250
F 0 "R25" V 2300 1250 50  0000 C CNN
F 1 "27.4K" V 2200 1250 50  0000 C CNN
F 2 "Resistors_SMD:R_1206_HandSoldering" V 2230 1250 50  0001 C CNN
F 3 "" H 2300 1250 50  0000 C CNN
	1    2300 1250
	1    0    0    -1  
$EndComp
$Comp
L R R26
U 1 1
P 2300 1700
F 0 "R26" V 2300 1700 50  0000 C CNN
F 1 "27.4K" V 2200 1700 50  0000 C CNN
F 2 "Resistors_SMD:R_1206_HandSoldering" V 2230 1700 50  0001 C CNN
F 3 "" H 2300 1700 50  0000 C CNN
	1    2300 1700
	1    0    0    -1  
$EndComp
$Comp
L R R24
U 1 1
P 1200 1250
F 0 "R24" V 1200 1250 50  0000 C CNN
F 1 "1.5K" V 1100 1250 50  0000 C CNN
F 2 "Resistors_SMD:R_1206_HandSoldering" V 1130 1250 50  0001 C CNN
F 3 "" H 1200 1250 50  0000 C CNN
	1    1200 1250
	1    0    0    -1  
$EndComp
$Comp
L Q_NPN_BCE Q1
U 1 1
P 1650 1050
F 0 "Q1" V 1850 1200 50  0000 R CNN
F 1 "2N2222" V 1850 1050 50  0000 R CNN
F 2 "TO_SOT_Packages_SMD:SOT-23" H 1850 1150 50  0001 C CNN
F 3 "" H 1650 1050 50  0000 C CNN
	1    1650 1050
	0    -1   -1   0   
$EndComp
Wire Wire Line
	1850 950  2650 950 
Wire Wire Line
	2300 750  2300 1100
Connection ~ 2300 950 
Wire Wire Line
	2300 1400 2300 1550
Wire Wire Line
	2300 1850 2300 2100
Wire Wire Line
	1750 1600 1800 1600
Wire Wire Line
	1800 1600 1800 1450
Wire Wire Line
	1800 1450 2300 1450
Connection ~ 2300 1450
Wire Wire Line
	1650 1250 1650 1500
Wire Wire Line
	1200 1400 1650 1400
Connection ~ 1650 1400
Wire Wire Line
	1000 950  1450 950 
Wire Wire Line
	1200 950  1200 1100
Wire Wire Line
	1000 1450 1000 950 
Connection ~ 1200 950 
Wire Wire Line
	1000 1550 1000 2150
Wire Wire Line
	1000 1950 2550 1950
Connection ~ 2300 1950
Wire Wire Line
	1650 1700 1650 1950
Connection ~ 1650 1950
Connection ~ 1000 1950
$Comp
L ATSHA204A U3
U 1 1
P 6100 6800
F 0 "U3" H 5750 7050 40  0000 C CNN
F 1 "ATSHA204A" H 5950 6550 40  0000 C CNN
F 2 "TO_SOT_Packages_SMD:SOT-23_Handsoldering" H 5850 6800 30  0001 C CIN
F 3 "" H 6100 6800 60  0000 C CNN
	1    6100 6800
	1    0    0    -1  
$EndComp
$Comp
L AMS1117 U2
U 1 1
P 1850 6400
F 0 "U2" H 1950 6150 50  0000 R BNN
F 1 "AMS1117-3.3V" H 1750 6650 50  0000 C TNN
F 2 "TO_SOT_Packages_SMD:SOT-223" H 1750 6450 60  0001 C CNN
F 3 "" H 1750 6450 60  0000 C CNN
	1    1850 6400
	1    0    0    -1  
$EndComp
Text GLabel 5500 6800 0    60   Input ~ 0
SDA
Wire Wire Line
	5500 6800 5550 6800
$Comp
L GND #PWR034
U 1 1
P 5900 7200
F 0 "#PWR034" H 5900 6950 50  0001 C CNN
F 1 "GND" H 5900 7050 50  0000 C CNN
F 2 "" H 5900 7200 50  0000 C CNN
F 3 "" H 5900 7200 50  0000 C CNN
	1    5900 7200
	1    0    0    -1  
$EndComp
$Comp
L VCC #PWR035
U 1 1
P 5900 6400
F 0 "#PWR035" H 5900 6250 50  0001 C CNN
F 1 "VCC" H 5900 6550 50  0000 C CNN
F 2 "" H 5900 6400 50  0000 C CNN
F 3 "" H 5900 6400 50  0000 C CNN
	1    5900 6400
	1    0    0    -1  
$EndComp
Wire Wire Line
	5900 6400 5900 6450
Wire Wire Line
	5900 7150 5900 7200
Text GLabel 1350 4500 0    60   Input ~ 0
A2
Wire Wire Line
	1350 4500 1450 4500
$Comp
L SW_PUSH SW2
U 1 1
P 6450 3100
F 0 "SW2" H 6600 3210 50  0000 C CNN
F 1 "SW_PUSH" H 6450 3020 50  0000 C CNN
F 2 "" H 6450 3100 50  0001 C CNN
F 3 "" H 6450 3100 50  0000 C CNN
	1    6450 3100
	0    1    1    0   
$EndComp
$Comp
L GND #PWR036
U 1 1
P 6450 3850
F 0 "#PWR036" H 6450 3600 50  0001 C CNN
F 1 "GND" H 6450 3700 50  0000 C CNN
F 2 "" H 6450 3850 50  0000 C CNN
F 3 "" H 6450 3850 50  0000 C CNN
	1    6450 3850
	1    0    0    -1  
$EndComp
$Comp
L VCC #PWR037
U 1 1
P 6450 2750
F 0 "#PWR037" H 6450 2600 50  0001 C CNN
F 1 "VCC" H 6450 2900 50  0000 C CNN
F 2 "" H 6450 2750 50  0000 C CNN
F 3 "" H 6450 2750 50  0000 C CNN
	1    6450 2750
	1    0    0    -1  
$EndComp
$Comp
L R R27
U 1 1
P 6450 3650
F 0 "R27" V 6530 3650 50  0000 C CNN
F 1 "10K" V 6450 3650 50  0000 C CNN
F 2 "Resistors_SMD:R_1206_HandSoldering" V 6380 3650 50  0001 C CNN
F 3 "" H 6450 3650 50  0000 C CNN
	1    6450 3650
	-1   0    0    1   
$EndComp
Text GLabel 6200 3450 0    60   Input ~ 0
BTN2
Wire Wire Line
	6450 3850 6450 3800
Wire Wire Line
	6450 3400 6450 3500
Wire Wire Line
	6200 3450 6450 3450
Connection ~ 6450 3450
Wire Wire Line
	6450 2750 6450 2800
$Comp
L CP1 C17
U 1 1
P 2550 1250
F 0 "C17" H 2575 1350 50  0000 L CNN
F 1 "10uF" H 2575 1150 50  0000 L CNN
F 2 "Capacitors_SMD:C_1206_HandSoldering" H 2588 1100 50  0001 C CNN
F 3 "" H 2550 1250 50  0000 C CNN
	1    2550 1250
	1    0    0    -1  
$EndComp
Wire Wire Line
	2550 1950 2550 1400
Wire Wire Line
	2550 1100 2550 950 
Connection ~ 2550 950 
$Comp
L C C16
U 1 1
P 1900 1750
F 0 "C16" H 1925 1850 50  0000 L CNN
F 1 "100nF" H 1925 1650 50  0000 L CNN
F 2 "Capacitors_SMD:C_1206_HandSoldering" H 1938 1600 50  0001 C CNN
F 3 "" H 1900 1750 50  0000 C CNN
	1    1900 1750
	1    0    0    -1  
$EndComp
Wire Wire Line
	1900 1600 1900 1450
Connection ~ 1900 1450
Wire Wire Line
	1900 1900 1900 1950
Connection ~ 1900 1950
$Comp
L C C18
U 1 1
P 6300 6800
F 0 "C18" H 6325 6900 50  0000 L CNN
F 1 "100nF" H 6325 6700 50  0000 L CNN
F 2 "Capacitors_SMD:C_1206_HandSoldering" H 6338 6650 50  0001 C CNN
F 3 "" H 6300 6800 50  0000 C CNN
	1    6300 6800
	1    0    0    -1  
$EndComp
Wire Wire Line
	5900 6450 6300 6450
Wire Wire Line
	6300 6450 6300 6650
Wire Wire Line
	5900 7150 6300 7150
Wire Wire Line
	6300 7150 6300 6950
Connection ~ 5900 7150
Connection ~ 5900 6450
Wire Wire Line
	3900 1800 3900 2000
Wire Wire Line
	3900 2000 3500 2000
Wire Wire Line
	3500 2000 3500 2100
Connection ~ 3500 2000
Text Notes 550  800  0    60   ~ 0
R24 = (Vin - 5.6V) / I\nI = 10mA for 24V\nImin for 5V = 5mA
Wire Wire Line
	3900 1400 4300 1400
$Comp
L C C19
U 1 1
P 4150 950
F 0 "C19" V 4200 1000 50  0000 L CNN
F 1 "100nF" V 4100 650 50  0000 L CNN
F 2 "Capacitors_SMD:C_1206_HandSoldering" H 4188 800 50  0001 C CNN
F 3 "" H 4150 950 50  0000 C CNN
	1    4150 950 
	0    1    1    0   
$EndComp
Wire Wire Line
	4000 950  3800 950 
Wire Wire Line
	3800 700  3800 1000
Wire Wire Line
	3800 700  4000 700 
Connection ~ 3800 950 
$Comp
L VCC #PWR038
U 1 1
P 4850 700
F 0 "#PWR038" H 4850 550 50  0001 C CNN
F 1 "VCC" H 4850 850 50  0000 C CNN
F 2 "" H 4850 700 50  0000 C CNN
F 3 "" H 4850 700 50  0000 C CNN
	1    4850 700 
	1    0    0    -1  
$EndComp
Wire Wire Line
	4300 950  4850 950 
Wire Wire Line
	4850 700  4850 1600
Wire Wire Line
	4850 1400 5000 1400
Wire Wire Line
	4850 1600 5000 1600
Connection ~ 4850 1400
Connection ~ 4850 950 
Wire Wire Line
	4300 700  4500 700 
Wire Wire Line
	4500 700  4500 950 
Connection ~ 4500 950 
Wire Wire Line
	5000 2100 4850 2100
Connection ~ 4850 2200
$EndSCHEMATC
